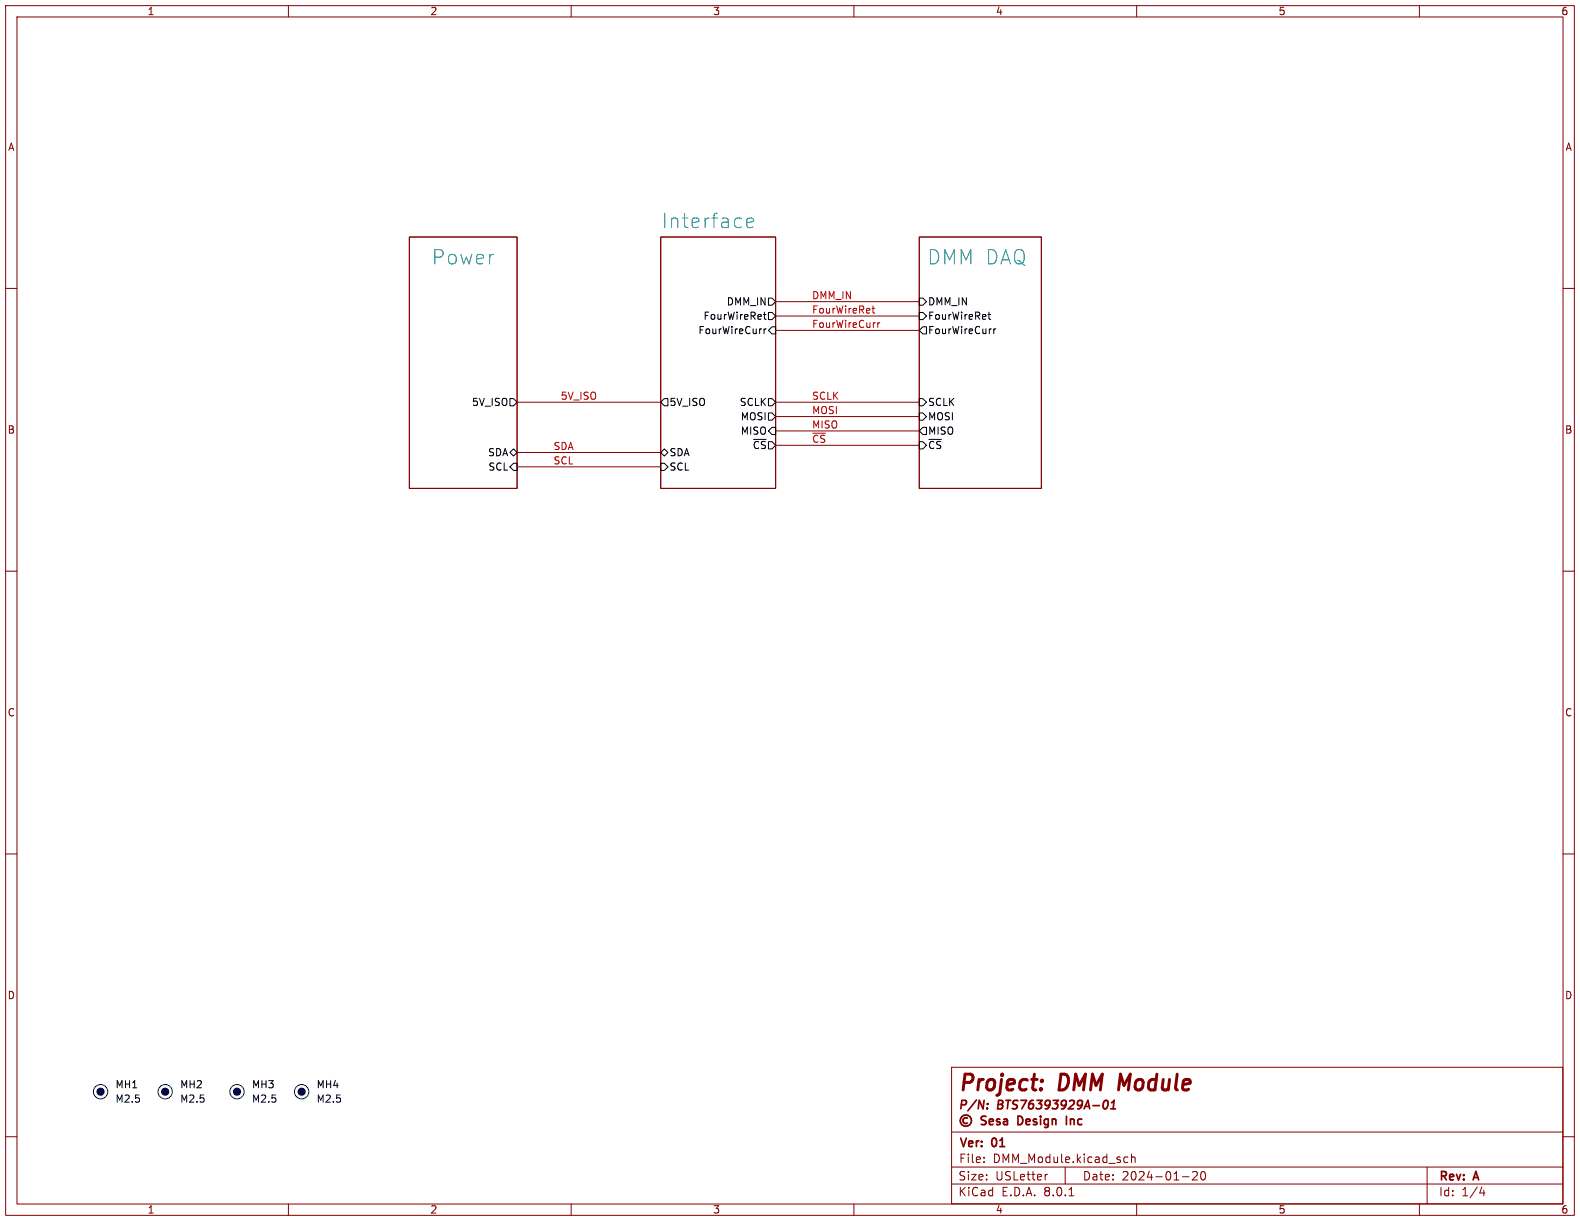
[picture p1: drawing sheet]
<svg xmlns="http://www.w3.org/2000/svg" width="279mm" height="216mm" viewBox="0 0 279 216" stroke-linecap="round" stroke-linejoin="round" font-family="sans-serif">
<g fill="none" stroke="#840000" stroke-width=".18">
<path d="M1 1h277.4v213.9h-277.4zM3 3h273.4v209.9h-273.4zM51 1v2M101 1v2M151 1v2M201 1v2M251 1v2M1 51h2M72.4 41.9h19v44.5h-19zM116.8 41.9h20.4v44.5h-20.4zM137.2 58.4h25.4M137.2 53.3h25.4"/>
<path d="M137.2 55.9h25.4M162.6 41.9h21.5v44.5h-21.5zM276.4 51h2M91.4 71.1h25.4M137.2 76.2h25.4M137.2 78.7h25.4M137.2 71.1h25.4M137.2 73.7h25.4M91.4 82.6h25.4M91.4 80h25.4M1 101h2M276.4 101h2"/>
<path d="M1 151h2M276.4 151h2M168.3 188.7h108.1v24.2h-108.1zM1 201h2M51 212.9v2M101 212.9v2M151 212.9v2M168.4 209.4h108M168.4 206.4h108M168.4 200.2h108M174 205.4v.2M174 204.6v.2"/>
<path d="M185.2 207.6l-.2 .1M188.4 206.4v3M189 211.4h.9M199 204.6h.4M199.4 205.5l-.4 .1M200.1 204.7l.2-.1h.4v1M200.1 204.1v1.5M201 212.9v2M209.1 208.1h1.1M210.9 207.3l.6-.2 .2 .2v.3l-.9 1h.9M212.5 207.3l.2-.2a.81 .81 0 0 1 .6 .7 .81 .81 0 0 1-.3 .8h-.2a.81 .81 0 0 1-.3-1.3zM251 212.9v2"/>
<path d="M252.4 206.4v6.5M262 209.9l-.3 1h.9M262.4 210.4v1M276.4 201h2"/>
</g>
<path d="M184.3 191l.1 .1-.2 .2" fill="none" stroke="#840000" stroke-width=".52"/>
<g fill="none" stroke="#840000" stroke-width=".3">
<path d="M170.4 197.2a1 1 0 0 0-.4 1.6 1 1 0 0 0 1.6 0 1 1 0 0 0-.4-1.6M171.1 197.7a.52 .52 0 0 0-.8 .5 .52 .52 0 0 0 .8 .4M174.4 197.4h-.6l-.3 .3 .2 .3 .6 .3v.4l-.2 .2-.6-.1M174.6 195.9v.2M174.9 198.4l.8-.2-.1-.3h-.4l-.3 .2 .1 .7h.6M176.8 197.9h-.4l-.2 .2 .1 .2 .5 .1v.4h-.6M177.5 197.9h.6l.1 1M178.2 198.2l-.5 .1a.29 .29 0 0 0-.3 .3 .29 .29 0 0 0 .3 .3l.5-.1M180.4 197.4h-.4v1.5h.4M188.6 197.4v1.5M195.2 194.9l-.1 .2M195.9 194.9v.6l-.2 .4-.4 .2-.2-.3"/>
<path d="M196.4 196.1h.9M197 194.6l-.2 1.5"/>
</g>
<g fill="none" stroke="#000" stroke-width=".18">
<path d="M135 55.6h.5M135.1 58.2v.8M135.2 55.2v1.1l.3 .2M135.5 58.2l-.4 .2M135.9 55.2h.6l.7 .7-.7 .6h-.6zM135.9 52.7h.6l.7 .6-.7 .7h-.6zM136.5 57.8h.7v1.3h-.7l-.6-.7zM162.6 55.2h.6l.6 .7-.6 .6h-.6zM162.6 52.7h.6l.6 .6-.6 .7h-.6zM163.2 57.8h.6v1.3h-.6l-.6-.7zM174.7 55.6h.5M174.9 55.2v1.1l.3 .2"/>
<path d="M175.7 58.2v.8M176.1 58.2l-.4 .2M90.2 70.5h.6l.6 .6-.6 .7h-.6zM117.5 70.5h.6v1.3h-.6l-.7-.7zM135.9 73h.6l.7 .7-.7 .6h-.6zM135.9 70.5h.6l.7 .6-.7 .7h-.6zM136.5 75.6h.7v1.2h-.7l-.6-.6zM162.6 78.1h.6l.6 .6-.6 .7h-.6zM162.6 70.5h.6l.6 .6-.6 .7h-.6zM162.6 73h.6l.6 .7-.6 .6h-.6zM163.2 75.6h.6v1.2h-.6l-.6-.6zM90.2 80l.6-.6 .6 .6-.6 .6z"/>
<path d="M90.2 82.6l.6-.7h.6v1.3h-.6zM116.8 81.9h.7l.6 .7-.6 .6h-.7zM116.8 80l.7-.6 .6 .6-.6 .6z"/>
</g>
<path d="M132.1 39.4l1.2-.2-.2-.5-.7-.1-.3 .3v1l.1 .2 .2 .1 .7-.1" fill="none" stroke="#008484" stroke-width=".18"/>
<g fill="#fcfcfc" stroke="#fcfcfc" stroke-width=".18">
<circle cx="41.9" cy="193" r="1.27"/>
<circle cx="17.8" cy="193" r="1.27"/>
<circle cx="53.3" cy="193" r="1.27"/>
<circle cx="29.2" cy="193" r="1.27"/>
</g>
<g fill="#000084" stroke="#000084" stroke-width=".18">
<circle cx="41.9" cy="193" r=".63"/>
<circle cx="17.8" cy="193" r=".63"/>
<circle cx="53.3" cy="193" r=".63"/>
<circle cx="29.2" cy="193" r=".63"/>
</g>
<g fill="none" stroke="#000084" stroke-width=".18">
<circle cx="17.8" cy="193" r="1.27"/>
<circle cx="29.2" cy="193" r="1.27"/>
<circle cx="41.9" cy="193" r="1.27"/>
<circle cx="53.3" cy="193" r="1.27"/>
</g>
<path d="M154.2 54.5h.5M154.4 54.1v1.1l.3 .2M155.2 57.1v.8M155.6 57.1l-.4 .2" fill="none" stroke="#c20000" stroke-width=".18"/>
<g font-size="3.9" fill="#840000">
<text x="169.4" y="193.6">Project:</text>
<text x="187.4" y="193.6">DMM Module</text>
</g>
<g font-size="3.5" fill="#008484">
<text x="116.8" y="40.6">Interface</text>
<text x="76.2" y="47">Power</text>
<text x="163.8" y="47">DMM DAQ</text>
</g>
<g font-size="2.1" fill="#840000">
<text x="169.4" y="196.6">P/N:</text>
<text x="176.5" y="196.6">BTS76393929A-01</text>
<text x="169.5" y="203.3">Ver:</text>
<text x="175.5" y="203.3">01</text>
<text x="180.7" y="199.4">Design</text>
<text x="189.8" y="199.4">Inc</text>
<text x="169.4" y="208.9">Size:</text>
<text x="169.5" y="205.9">File:</text>
<text x="175.6" y="205.9">DMM_Module.kicad_sch</text>
<text x="176" y="208.9">USLetter</text>
<text x="191.4" y="208.9">Date:</text>
<text x="198.4" y="208.9">2024-01-20</text>
<text x="254.4" y="209.2">Rev:</text>
<text x="260.7" y="209.2">A</text>
<text x="169.4" y="211.7">KiCad</text>
<text x="177.1" y="211.7">E.D.A.</text>
<text x="184.7" y="211.7">8.0.1</text>
<text x="254.4" y="211.7">Id:</text>
<text x="258.4" y="211.7">1/4</text>
</g>
<g font-size="1.8" fill="#840000">
<text x="26" y="2.9">1</text>
<text x="76" y="2.9">2</text>
<text x="126" y="2.9">3</text>
<text x="176" y="2.9">4</text>
<text x="226" y="2.9">5</text>
<text x="276" y="2.9">6</text>
<text x="1.3" y="26.9">A</text>
<text x="276.7" y="26.9">A</text>
<text x="1.3" y="76.9">B</text>
<text x="276.7" y="76.9">B</text>
<text x="1.3" y="126.9">C</text>
<text x="276.7" y="126.9">C</text>
<text x="1.3" y="176.9">D</text>
<text x="276.7" y="176.9">D</text>
<text x="26" y="214.8">1</text>
<text x="76" y="214.8">2</text>
<text x="126" y="214.8">3</text>
<text x="176" y="214.8">4</text>
<text x="226" y="214.8">5</text>
<text x="276" y="214.8">6</text>
</g>
<g font-size="1.8" fill="#c20000">
<text x="143.5" y="53">DMM_IN</text>
<text x="143.5" y="58.1">FourWireCurr</text>
<text x="143.5" y="55.5">FourWireRet</text>
<text x="99.1" y="70.8">5V_ISO</text>
<text x="143.5" y="70.8">SCLK</text>
<text x="143.5" y="73.3">MOSI</text>
<text x="143.5" y="75.9">MISO</text>
<text x="97.8" y="79.7">SDA</text>
<text x="97.8" y="82.2">SCL</text>
<text x="143.5" y="78.4">~{CS}</text>
</g>
<g font-size="1.8">
<text x="123.4" y="59.3">FourWireCurr</text>
<text x="124.3" y="56.7">FourWireRet</text>
<text x="128.4" y="54.2">DMM_IN</text>
<text x="164" y="56.7">FourWireRet</text>
<text x="164" y="59.3">FourWireCurr</text>
<text x="164" y="54.2">DMM_IN</text>
<text x="83.4" y="72">5V_ISO</text>
<text x="118.3" y="72">5V_ISO</text>
<text x="130.7" y="72">SCLK</text>
<text x="164" y="72">SCLK</text>
<text x="130.9" y="74.5">MOSI</text>
<text x="130.9" y="77.1">MISO</text>
<text x="164" y="77.1">MISO</text>
<text x="164" y="74.5">MOSI</text>
<text x="86.2" y="80.9">SDA</text>
<text x="86.3" y="83.4">SCL</text>
<text x="118.3" y="83.4">SCL</text>
<text x="118.3" y="80.9">SDA</text>
<text x="133" y="79.6">~{CS}</text>
<text x="164" y="79.6">~{CS}</text>
<text x="20.3" y="192.6">MH1</text>
<text x="31.8" y="192.6">MH2</text>
<text x="44.5" y="192.6">MH3</text>
<text x="55.9" y="192.6">MH4</text>
</g>
<g font-size="1.8" fill="#000048">
<text x="20.3" y="195.2">M2.5</text>
<text x="31.8" y="195.2">M2.5</text>
<text x="44.5" y="195.2">M2.5</text>
<text x="55.9" y="195.2">M2.5</text>
</g>
</svg>
